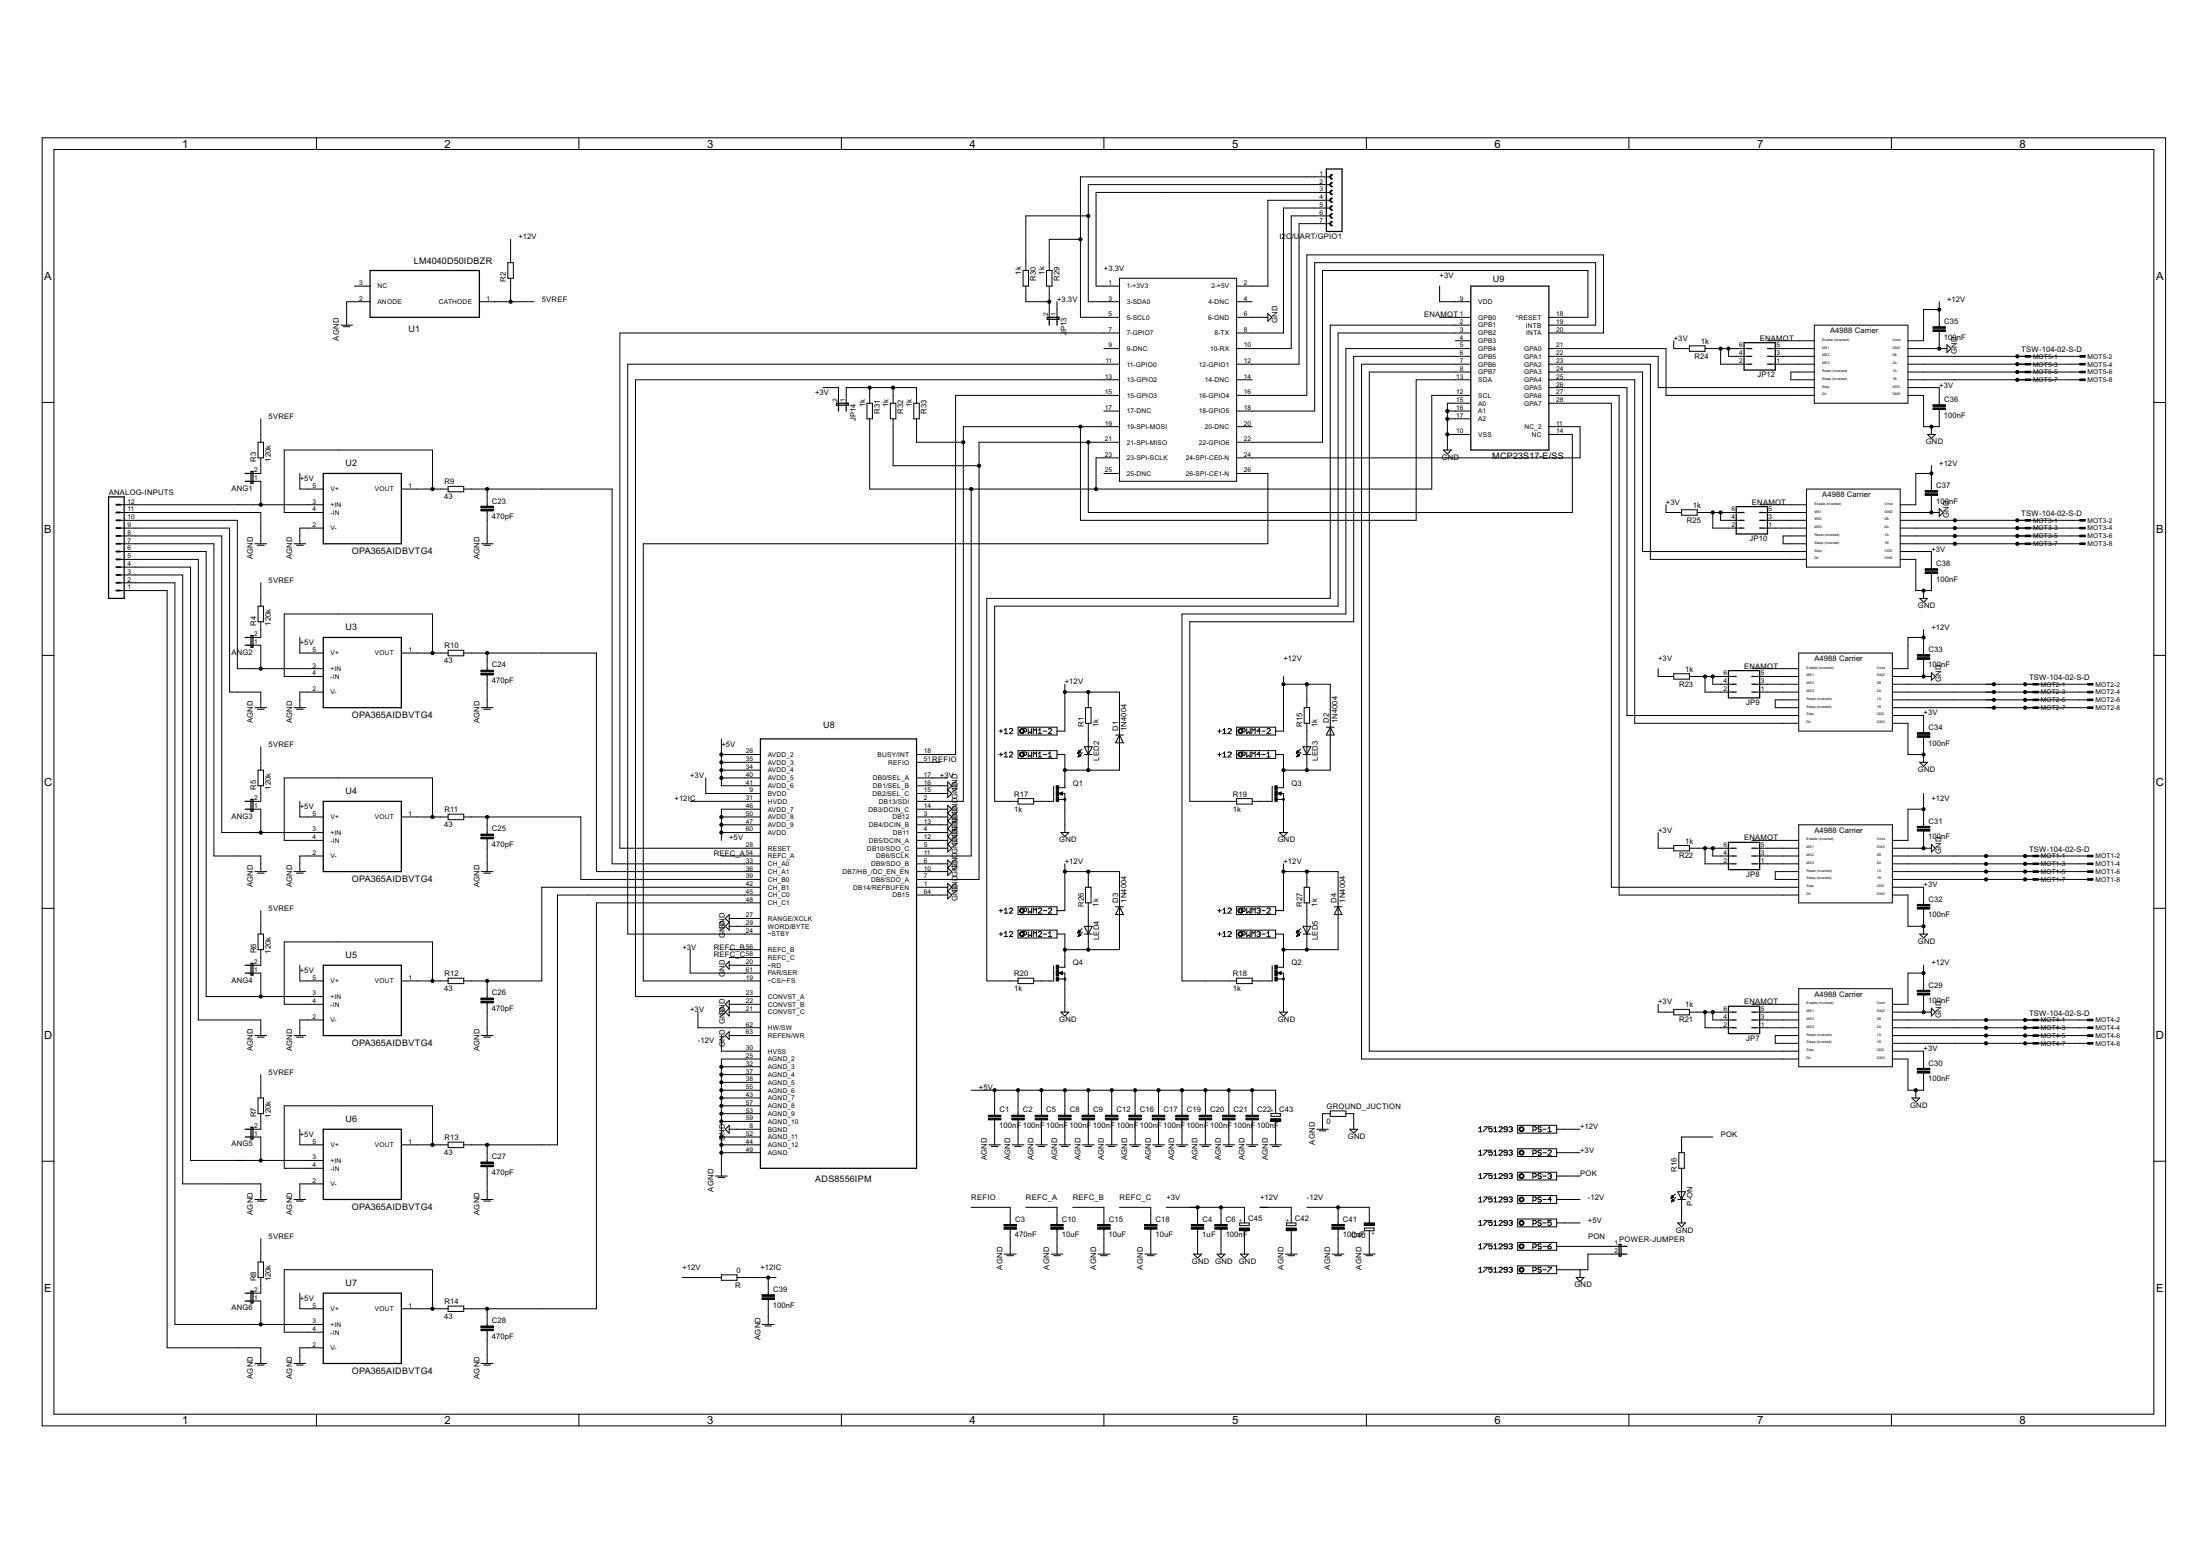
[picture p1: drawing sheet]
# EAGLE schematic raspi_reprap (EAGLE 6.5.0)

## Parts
ANALOG-INPUTS  MA12-1  [MA12-1]
ANG1  JP1E  [JP1]
ANG2  JP1E  [JP1]
ANG3  JP1E  [JP1]
ANG4  JP1E  [JP1]
ANG5  JP1E  [JP1]
ANG6  JP1E  [JP1]
C1  100nF  C-EUC0805  [C0805]
C2  100nF  C-EUC0805  [C0805]
C3  470nF  C-EUC0805  [C0805]
C4  1uF  C-EUC0805  [C0805]
C5  100nF  C-EUC0805  [C0805]
C6  100nF  C-EUC0805  [C0805]
C8  100nF  C-EUC0805  [C0805]
C9  100nF  C-EUC0805  [C0805]
C10  10uF  C-EUC0805  [C0805]
C12  100nF  C-EUC0805  [C0805]
C15  10uF  C-EUC0805  [C0805]
C16  100nF  C-EUC0805  [C0805]
C17  100nF  C-EUC0805  [C0805]
C18  10uF  C-EUC0805  [C0805]
C19  100nF  C-EUC0805  [C0805]
C20  100nF  C-EUC0805  [C0805]
C21  100nF  C-EUC0805  [C0805]
C22  100nF  C-EUC0805  [C0805]
C23  470pF  C-EUC0805  [C0805]
C24  470pF  C-EUC0805  [C0805]
C25  470pF  C-EUC0805  [C0805]
C26  470pF  C-EUC0805  [C0805]
C27  470pF  C-EUC0805  [C0805]
C28  470pF  C-EUC0805  [C0805]
C29  100nF  C-EUC0805  [C0805]
C30  100nF  C-EUC0805  [C0805]
C31  100nF  C-EUC0805  [C0805]
C32  100nF  C-EUC0805  [C0805]
C33  100nF  C-EUC0805  [C0805]
C34  100nF  C-EUC0805  [C0805]
C35  100nF  C-EUC0805  [C0805]
C36  100nF  C-EUC0805  [C0805]
C37  100nF  C-EUC0805  [C0805]
C38  100nF  C-EUC0805  [C0805]
C39  100nF  C-EUC0805  [C0805]
C40  CPOL-EUE2.5-7  [E2,5-7]
C41  100nF  C-EUC0805  [C0805]
C42  CPOL-EUE2.5-7  [E2,5-7]
C43  CPOL-EUE2.5-7  [E2,5-7]
C45  CPOL-EUE2.5-7  [E2,5-7]
D1  1N4004  [DO41-10]
D2  1N4004  [DO41-10]
D3  1N4004  [DO41-10]
D4  1N4004  [DO41-10]
GROUND_JUCTION  0  R-EU_R0805  [R0805]
I2C/UART/GPIO1  FE07-1  [FE07]
JP7  JP3Q  [JP3Q]
JP8  JP3Q  [JP3Q]
JP9  JP3Q  [JP3Q]
JP10  JP3Q  [JP3Q]
JP12  JP3Q  [JP3Q]
JP13  JP1E  [JP1]
JP14  JP1E  [JP1]
LED2  LEDCHIP-LED0805  [CHIP-LED0805]
LED3  LEDCHIP-LED0805  [CHIP-LED0805]
LED4  LEDCHIP-LED0805  [CHIP-LED0805]
LED5  LEDCHIP-LED0805  [CHIP-LED0805]
MOT1  TSW-104-02-S-D  [TSW-104-02-S-D]
MOT2  TSW-104-02-S-D  [TSW-104-02-S-D]
MOT3  TSW-104-02-S-D  [TSW-104-02-S-D]
MOT4  TSW-104-02-S-D  [TSW-104-02-S-D]
MOT5  TSW-104-02-S-D  [TSW-104-02-S-D]
P-ON  LEDCHIP-LED0805  [CHIP-LED0805]
POWER-JUMPER  JP1E  [JP1]
PS  1751293  [1751293]
PWM1  +12  1751248  [1751248]
PWM2  +12  1751248  [1751248]
PWM3  +12  1751248  [1751248]
PWM4  +12  1751248  [1751248]
Q1  PMOSFET_NTO220BV  [TO220BV]
Q2  PMOSFET_NTO220BV  [TO220BV]
Q3  PMOSFET_NTO220BV  [TO220BV]
Q4  PMOSFET_NTO220BV  [TO220BV]
R  0  R-EU_R0805  [R0805]
R1  1k  R-EU_R0805  [R0805]
R2  R-EU_R0805  [R0805]
R3  120k  R-EU_R0805  [R0805]
R4  120k  R-EU_R0805  [R0805]
R5  120k  R-EU_R0805  [R0805]
R6  120k  R-EU_R0805  [R0805]
R7  120k  R-EU_R0805  [R0805]
R8  120k  R-EU_R0805  [R0805]
R9  43  R-EU_R0805  [R0805]
R10  43  R-EU_R0805  [R0805]
R11  43  R-EU_R0805  [R0805]
R12  43  R-EU_R0805  [R0805]
R13  43  R-EU_R0805  [R0805]
R14  43  R-EU_R0805  [R0805]
R15  1k  R-EU_R0805  [R0805]
R16  R-EU_R0805  [R0805]
R17  1k  R-EU_R0805  [R0805]
R18  1k  R-EU_R0805  [R0805]
R19  1k  R-EU_R0805  [R0805]
R20  1k  R-EU_R0805  [R0805]
R21  1k  R-EU_R0805  [R0805]
R22  1k  R-EU_R0805  [R0805]
R23  1k  R-EU_R0805  [R0805]
R24  1k  R-EU_R0805  [R0805]
R25  1k  R-EU_R0805  [R0805]
R26  1k  R-EU_R0805  [R0805]
R27  1k  R-EU_R0805  [R0805]
R29  1k  R-EU_R0805  [R0805]
R30  1k  R-EU_R0805  [R0805]
R31  1k  R-EU_R0805  [R0805]
R32  1k  R-EU_R0805  [R0805]
R33  1k  R-EU_R0805  [R0805]
RPI-HEADER  RASPBERRY-PI  [RASPBERRY-PI]
U1  LM4040D50IDBZR  [SOT95P237X112-3N]
U2  OPA365AIDBVTG4  [SOT95P280X145-5N]
U3  OPA365AIDBVTG4  [SOT95P280X145-5N]
U4  OPA365AIDBVTG4  [SOT95P280X145-5N]
U5  OPA365AIDBVTG4  [SOT95P280X145-5N]
U6  OPA365AIDBVTG4  [SOT95P280X145-5N]
U7  OPA365AIDBVTG4  [SOT95P280X145-5N]
U8  ADS8556IPM  [QFP50P1200X1200X160-64N]
U9  MCP23S17-E/SS  [SOP65P780X200-28N]
U$2  A4983CARRIER  [A4988BREAKOUT]
U$3  A4983CARRIER  [A4988BREAKOUT]
U$4  A4983CARRIER  [A4988BREAKOUT]
U$5  A4983CARRIER  [A4988BREAKOUT]
U$6  A4983CARRIER  [A4988BREAKOUT]

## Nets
5VREF: R2.1 R3.2 R4.2 R5.2 R6.2 R7.2 R8.2 U1.1(CATHODE)
+3.3V: I2C/UART/GPIO1.3 JP13.1 RPI-HEADER.1(1-+3V3)
+3V: C4.1 C6.1 C30.1 C32.1 C34.1 C36.1 C38.1 C45.+ JP14.2 PS.2 R21.2 R22.2 R23.2 R24.2 R25.2 U8.9(BVDD) U8.17(DB0/SEL_A) U8.61(PAR/SER) U8.62(HW/SW) U9.9(VDD) U$2.VDD U$3.VDD U$4.VDD U$5.VDD U$6.VDD
+5V: C1.1 C2.1 C5.1 C8.1 C9.1 C12.1 C16.1 C17.1 C19.1 C20.1 C21.1 C22.1 C43.+ PS.5 U2.5(V+) U3.5(V+) U4.5(V+) U5.5(V+) U6.5(V+) U7.5(V+) U8.26(AVDD_2) U8.34(AVDD_4) U8.35(AVDD_3) U8.40(AVDD_5) U8.41(AVDD_6) U8.46(AVDD_7) U8.47(AVDD_9) U8.50(AVDD_8) U8.60(AVDD)
+12IC: C39.1 R.1 U8.31(HVDD)
+12V: C29.1 C31.1 C33.1 C35.1 C37.1 C42.+ D1.C D2.C D3.C D4.C PS.1 PWM1.2 PWM2.2 PWM3.2 PWM4.2 R1.2 R2.2 R15.2 R26.2 R27.2 R.2 U$2.VMOT U$3.VMOT U$4.VMOT U$5.VMOT U$6.VMOT
-12V: C40.- C41.1 PS.4 U8.30(HVSS)
AGND: ANALOG-INPUTS.1 ANALOG-INPUTS.3 ANALOG-INPUTS.5 ANALOG-INPUTS.7 ANALOG-INPUTS.9 ANALOG-INPUTS.11 C1.2 C2.2 C3.2 C5.2 C8.2 C9.2 C10.2 C12.2 C15.2 C16.2 C17.2 C18.2 C19.2 C20.2 C21.2 C22.2 C23.2 C24.2 C25.2 C26.2 C27.2 C28.2 C39.2 C40.+ C41.2 C42.- C43.- GROUND_JUCTION.1 U1.2(ANODE) U2.2(V-) U3.2(V-) U4.2(V-) U5.2(V-) U6.2(V-) U7.2(V-) U8.25(AGND_2) U8.32(AGND_3) U8.37(AGND_4) U8.38(AGND_5) U8.43(AGND_7) U8.44(AGND_12) U8.49(AGND) U8.52(AGND_11) U8.53(AGND_9) U8.55(AGND_6) U8.57(AGND_8) U8.59(AGND_10)
CE1: RPI-HEADER.24(24-SPI-CE0-N) U9.11(NC_2)
CE2: RPI-HEADER.26(26-SPI-CE1-N) U8.19(~CS/~FS)
CLK: R31.2 RPI-HEADER.23(23-SPI-SCLK) U8.11(DB6/SCLK) U9.12(SCL)
ENAMOT: U9.1(GPB0) U$2.EN U$3.EN U$4.EN U$5.EN U$6.EN
GND: C4.2 C6.2 C29.2 C30.2 C31.2 C32.2 C33.2 C34.2 C35.2 C36.2 C37.2 C38.2 C45.- GROUND_JUCTION.2 P-ON.C POWER-JUMPER.2 PS.7 Q1.S Q2.S Q3.S Q4.S RPI-HEADER.6(6-GND) U8.1(DB14/REFBUFEN) U8.3(DB12) U8.4(DB11) U8.5(DB10/SDO_C) U8.6(DB9/SDO_B) U8.8(BGND) U8.10(DB7/HB_/DC_EN_EN) U8.12(DB5/DCIN_A) U8.13(DB4/DCIN_B) U8.14(DB3/DCIN_C) U8.15(DB2/SEL_C) U8.16(DB1/SEL_B) U8.20(~RD) U8.21(CONVST_C) U8.22(CONVST_B) U8.27(RANGE/XCLK) U8.29(WORD/BYTE) U8.63(REFEN/WR) U8.64(DB15) U9.10(VSS) U9.15(A0) U9.16(A1) U9.17(A2) U$2.GND U$2.GND@0(GND) U$3.GND U$3.GND@0(GND) U$4.GND U$4.GND@0(GND) U$5.GND U$5.GND@0(GND) U$6.GND U$6.GND@0(GND)
GPIO1: I2C/UART/GPIO1.7 RPI-HEADER.12(12-GPIO1)
M1-MOT2: MOT4.3 MOT4.4 U$2.2A
M1-MOT3: MOT4.5 MOT4.6 U$2.1A
M1-MOT4: MOT4.7 MOT4.8 U$2.1B
M2-MOT1: MOT1.1 MOT1.2 U$3.2B
M2-MOT2: MOT1.3 MOT1.4 U$3.2A
M2-MOT3: MOT1.5 MOT1.6 U$3.1A
M2-MOT4: MOT1.7 MOT1.8 U$3.1B
M3-MOT1: MOT2.1 MOT2.2 U$4.2B
M3-MOT2: MOT2.3 MOT2.4 U$4.2A
M3-MOT3: MOT2.5 MOT2.6 U$4.1A
M3-MOT4: MOT2.7 MOT2.8 U$4.1B
M4-MOT1: MOT5.1 MOT5.2 U$5.2B
M4-MOT2: MOT5.3 MOT5.4 U$5.2A
M4-MOT3: MOT5.5 MOT5.6 U$5.1A
M4-MOT4: MOT5.7 MOT5.8 U$5.1B
M5-MOT1: MOT3.1 MOT3.2 U$6.2B
M5-MOT2: MOT3.3 MOT3.4 U$6.2A
M5-MOT3: MOT3.5 MOT3.6 U$6.1A
M5-MOT4: MOT3.7 MOT3.8 U$6.1B
MISO: R32.2 RPI-HEADER.21(21-SPI-MISO) U8.7(DB8/SDO_A) U9.14(NC)
MOSI: R33.2 RPI-HEADER.19(19-SPI-MOSI) U8.2(DB13/SDI) U9.13(SDA)
MOT4: MOT4.1 MOT4.2 U$2.2B
N$1: C25.1 R11.2 U8.39(CH_B0)
N$2: ANALOG-INPUTS.8 ANG3.1 U4.3(+IN)
N$3: R11.1 U4.1(VOUT) U4.4(-IN)
N$4: ANG3.2 R5.1
N$5: Q2.G R18.2
N$6: C26.1 R12.2 U8.42(CH_B1)
N$7: RPI-HEADER.15(15-GPIO3) U8.18(BUSY/INT)
N$8: JP7.3 U$2.MS2
N$9: U9.21(GPA0) U$5.DIR
N$10: P-ON.A R16.1
N$11: JP7.1 U$2.MS3
N$12: Q1.G R17.2
N$13: ANALOG-INPUTS.6 ANG4.1 U5.3(+IN)
N$14: ANALOG-INPUTS.12 ANG1.1 U2.3(+IN)
N$15: R9.1 U2.1(VOUT) U2.4(-IN)
N$16: C23.1 R9.2 U8.33(CH_A0)
N$17: R12.1 U5.1(VOUT) U5.4(-IN)
N$18: ANG1.2 R3.1
N$19: ANG4.2 R6.1
N$20: RPI-HEADER.22(22-GPIO6) U9.18(*RESET)
N$21: RPI-HEADER.13(13-GPIO2) U8.23(CONVST_A)
N$22: RPI-HEADER.18(18-GPIO5) U9.19(INTB)
N$23: C28.1 R14.2 U8.48(CH_C1)
N$24: C24.1 R10.2 U8.36(CH_A1)
N$25: JP12.5 U$5.MS1
N$26: Q3.G R19.2
N$27: JP10.5 U$6.MS1
N$28: JP9.5 U$4.MS1
N$29: JP8.2 JP8.4 JP8.6 R22.1
N$30: JP7.2 JP7.4 JP7.6 R21.1
N$31: JP12.3 U$5.MS2
N$32: JP12.1 U$5.MS3
N$33: U9.22(GPA1) U$5.STEP
N$34: R20.1 U9.2(GPB1)
N$35: U$2.RST U$2.SLP(SLEEP)
N$36: RPI-HEADER.16(16-GPIO4) U9.20(INTA)
N$37: R17.1 U9.3(GPB2)
N$38: R18.1 U9.5(GPB4)
N$39: JP8.5 U$3.MS1
N$40: RPI-HEADER.7(7-GPIO7) U8.28(RESET)
N$41: JP8.3 U$3.MS2
N$42: JP8.1 U$3.MS3
N$43: JP9.3 U$4.MS2
N$44: U9.23(GPA2) U$6.DIR
N$45: U9.24(GPA3) U$6.STEP
N$46: U$3.RST U$3.SLP(SLEEP)
N$47: Q4.G R20.2
N$48: JP9.1 U$4.MS3
N$49: JP10.3 U$6.MS2
N$50: JP10.1 U$6.MS3
N$51: JP7.5 U$2.MS1
N$52: LED2.A R1.1
N$53: LED5.A R27.1
N$54: JP9.2 JP9.4 JP9.6 R23.1
N$55: JP13.2 R29.2 R30.2
N$56: LED3.A R15.1
N$57: U9.25(GPA4) U$4.DIR
N$58: U9.26(GPA5) U$4.STEP
N$59: U$4.RST U$4.SLP(SLEEP)
N$60: I2C/UART/GPIO1.6 RPI-HEADER.10(10-RX)
N$61: LED4.A R26.1
N$62: I2C/UART/GPIO1.5 RPI-HEADER.8(8-TX)
N$63: I2C/UART/GPIO1.4 RPI-HEADER.2(2-+5V)
N$64: R30.1 RPI-HEADER.3(3-SDA0)
N$65: I2C/UART/GPIO1.1 R29.1 RPI-HEADER.5(5-SCL0)
N$67: JP12.2 JP12.4 JP12.6 R24.1
N$70: U9.27(GPA6) U$3.DIR
N$71: U9.28(GPA7) U$3.STEP
N$72: U$5.RST U$5.SLP(SLEEP)
N$73: ANALOG-INPUTS.10 ANG2.1 U3.3(+IN)
N$77: JP14.1 R31.1 R32.1 R33.1
N$80: R10.1 U3.1(VOUT) U3.4(-IN)
N$82: ANG2.2 R4.1
N$84: R19.1 U9.6(GPB5)
N$85: C27.1 R13.2 U8.45(CH_C0)
N$86: ANALOG-INPUTS.4 ANG5.1 U6.3(+IN)
N$87: U9.7(GPB6) U$2.DIR
N$88: U9.8(GPB7) U$2.STEP
N$89: JP10.2 JP10.4 JP10.6 R25.1
N$94: U$6.RST U$6.SLP(SLEEP)
N$95: R13.1 U6.1(VOUT) U6.4(-IN)
N$96: ANG5.2 R7.1
N$104: ANALOG-INPUTS.2 ANG6.1 U7.3(+IN)
N$106: R14.1 U7.1(VOUT) U7.4(-IN)
N$107: ANG6.2 R8.1
N$109: RPI-HEADER.11(11-GPIO0) U8.24(~STBY)
POK: PS.3 R16.2
PON: POWER-JUMPER.1 PS.6
PWM1: D4.A LED5.C PWM3.1 Q2.D
PWM2: D1.A LED2.C PWM1.1 Q1.D
PWM3: D2.A LED3.C PWM4.1 Q3.D
PWM4: D3.A LED4.C PWM2.1 Q4.D
REFC_A: C10.1 U8.54(REFC_A)
REFC_B: C15.1 U8.56(REFC_B)
REFC_C: C18.1 U8.58(REFC_C)
REFIO: C3.1 U8.51(REFIO)
Unconnected: I2C/UART/GPIO1.2 RPI-HEADER.4(4-DNC) RPI-HEADER.9(9-DNC) RPI-HEADER.14(14-DNC) RPI-HEADER.17(17-DNC) RPI-HEADER.20(20-DNC) RPI-HEADER.25(25-DNC) U1.3(NC) U9.4(GPB3)
